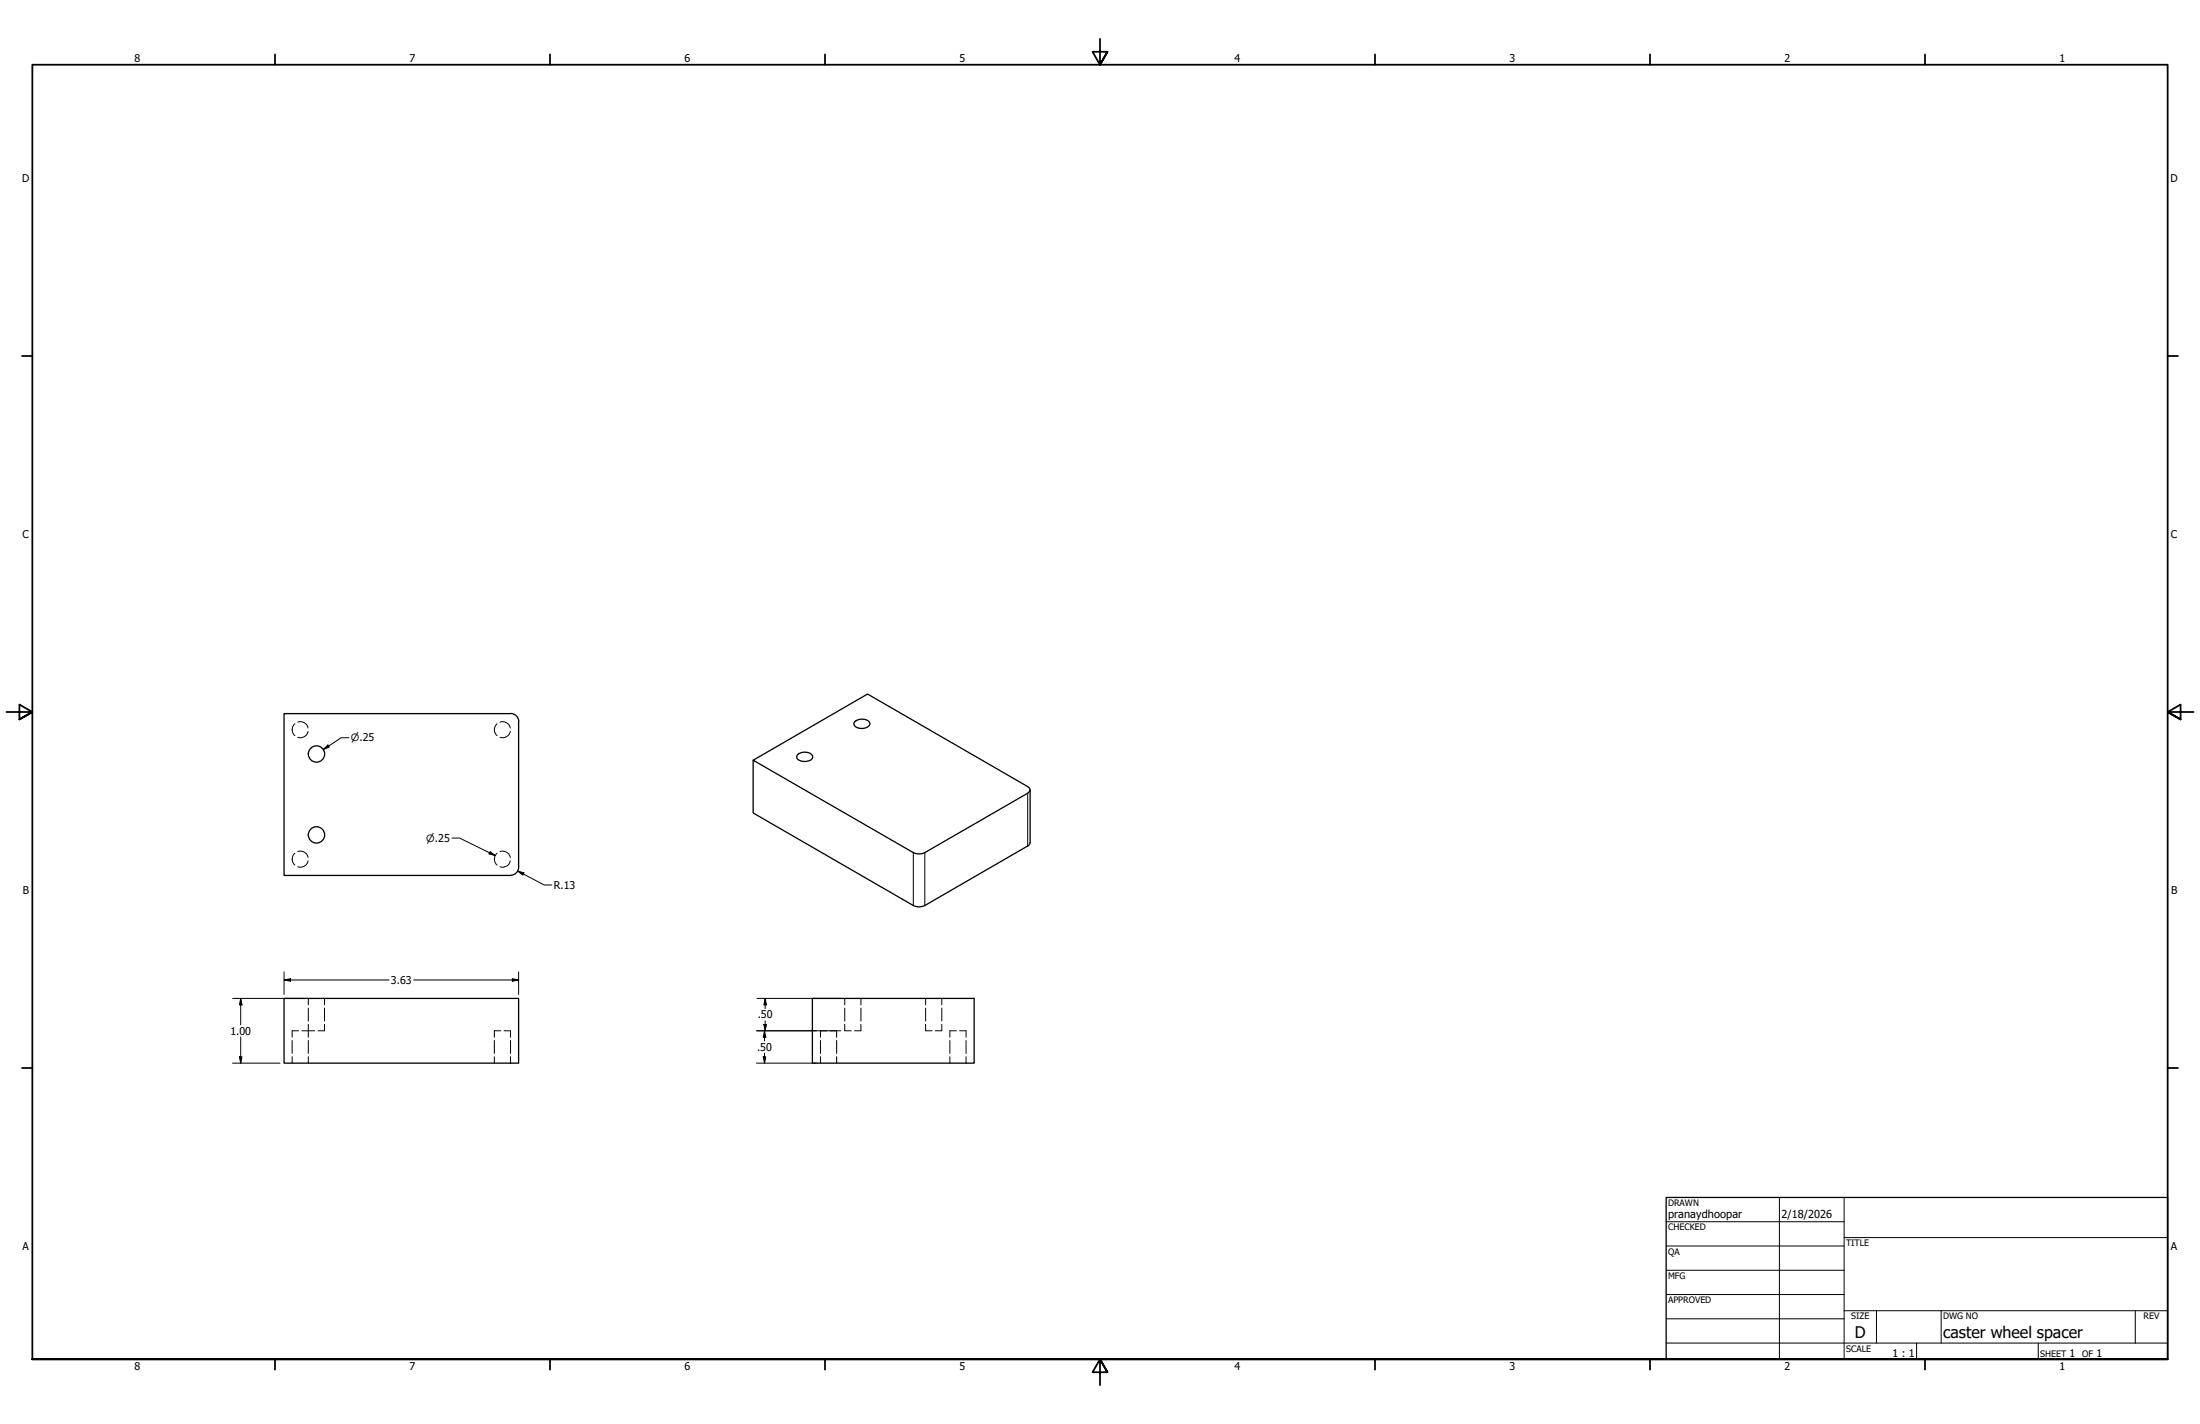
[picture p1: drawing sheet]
<svg xmlns="http://www.w3.org/2000/svg" width="864mm" height="559mm" viewBox="0 0 864 559" stroke-linecap="round" stroke-linejoin="round" font-family="sans-serif">
<!-- layer: Hidden (ANSI) -->
<g fill="none" stroke="#000" stroke-width=".39">
<path d="M115.8 284a3 3 0 0 0 0 4.7M116.9 283.4a2.97 2.97 0 0 1 4 2.3M120.9 287a2.97 2.97 0 0 1-4 2.3M195.1 284a3 3 0 0 0 0 4.7M196.3 283.4a2.97 2.97 0 0 1 4 2.3M200.3 287a2.97 2.97 0 0 1-4 2.3M115.8 334.8a3 3 0 0 0 0 4.7M116.9 334.2a2.97 2.97 0 0 1 4 2.3M120.9 337.8a2.97 2.97 0 0 1-4 2.3M195.1 334.8a3 3 0 0 0 0 4.7M196.3 334.2a2.97 2.97 0 0 1 4 2.3M200.3 337.8a2.97 2.97 0 0 1-4 2.3"/>
<path d="M121 391.8v2.5M121 395.6v5.1M127.4 391.8v2.5M127.4 395.6v5.1M331.6 391.8v2.5M331.6 395.6v5.1M337.9 391.8v2.5M337.9 395.6v5.1M363.3 391.8v2.5M363.3 395.6v5.1M369.7 391.8v2.5M369.7 395.6v5.1"/>
<path d="M114.7 408.3v5.1M114.7 414.7v2.5M117.2 404.5h-2.5v2.5M118.5 404.5h5.1M121 402v5M121 408.3v5.1M121 414.7v2.5M127.4 402v2.5h-2.6M194.1 408.3v5.1M194.1 414.7v2.5M196.6 404.5h-2.5v2.5M197.9 404.5h2.5v2.5"/>
<path d="M200.4 408.3v5.1M200.4 414.7v2.5M322.1 408.3v5.1M322.1 414.7v2.5M324.6 404.5h-2.5v2.5M325.9 404.5h2.5v2.5M328.4 408.3v5.1M328.4 414.7v2.5M331.6 402v2.5h2.5M337.9 402v2.5h-2.5M363.3 402v2.5h2.6M369.7 402v2.5h-2.5"/>
<path d="M372.9 408.3v5.1M372.9 414.7v2.5M375.4 404.5h-2.5v2.5M376.7 404.5h2.5v2.5M379.2 408.3v5.1M379.2 414.7v2.5"/>
</g>
<!-- layer: Visible (ANSI) -->
<g fill="none" stroke="#000" stroke-width=".51">
<path d="M200.4 280a3.2 3.2 0 0 1 3.2 3.2M200.4 280h-88.9v63.5h88.9M203.6 283.2v57.1a3.1 3.1 0 0 1-3.2 3.2M295.7 298.3l44.9-25.9 62.8 36.3a1.38 1.38 0 0 1 .9 1.3 1.38 1.38 0 0 1-.9 1.3l-40.4 23.3a5.1 5.1 0 0 1-4.5 0zM295.7 298.3v20.7l62.8 36.3a5.1 5.1 0 0 0 4.5 0l40.9-23.7 .5-.9v-20.8M313 296.2a4.2 4.2 0 0 1 6 .3 1.75 1.75 0 0 1-1.8 2.1 4.2 4.2 0 0 1-4.4-1.1zM335.5 283.3a4.2 4.2 0 0 1 5.9 .2 1.77 1.77 0 0 1-1.7 2.2 3.2 3.2 0 0 1-4.5-1.9zM111.5 391.8h92.1v25.4h-92.1zM318.9 391.8h63.5v25.4h-63.5z"/>
<circle cx="124.2" cy="295.9" r="3.2"/>
<circle cx="124.2" cy="327.6" r="3.2"/>
</g>
<!-- layer: Visible Narrow (ANSI) -->
<path d="M403.4 311.3v20.7M358.5 334.6v20.7M363 334.6v20.7" fill="none" stroke="#000" stroke-width=".39"/>
<!-- layer: Border (ANSI) -->
<g fill="none" stroke="#000" stroke-width=".7">
<path d="M431.8 15.2v10.2l-2.9-5.1h5.8l-2.9 5.1 2.9-5.1M107.9 21.3v4.1M215.9 21.3v4.1M323.8 21.3v4.1M539.8 21.3v4.1M647.7 21.3v4.1M755.6 21.3v4.1M8.6 139.7h4.1M850.9 139.7h4.1M2.5 279.4h10.2l-5.1-2.9v5.8l5.1-2.9-5.1 2.9M861.1 279.4h-10.2l5.1-2.9v5.8l-5.1-2.9 5.1 2.9M8.6 419.1h4.1"/>
<path d="M850.9 419.1h4.1M12.7 533.4v-508h838.2v508h-838.2h838.2M107.9 533.4v4.1M215.9 533.4v4.1M323.8 533.4v4.1M434.7 538.5l-2.9-5.1 2.9 5.1h-5.8l2.9-5.1v10.2M539.8 533.4v4.1M647.7 533.4v4.1M755.6 533.4v4.1"/>
</g>
<!-- layer: Title (ANSI) -->
<g fill="none" stroke="#000" stroke-width=".39">
<path d="M654 479.4h69.9M698.5 469.9v63.5M723.9 469.9v63.5M654 488.9h69.9M654 498.5h69.9M723.9 485.6h127M654 508h69.9M654 517.5h69.9M723.9 514.3h127M736.6 514.3v12.7M762 514.3v12.7M838.2 514.3v12.7"/>
<path d="M654 527h196.9M752.3 527v6.4M800.1 527v6.4"/>
</g>
<path d="M654 469.9h196.9v63.5h-196.9z" fill="none" stroke="#000" stroke-width=".51"/>
<!-- layer: Dimension (ANSI) -->
<g fill="none" stroke="#000" stroke-width=".39">
<path d="M126.9 294.1l1.8-1.7 .5 .8zM137 289.5h-3.1l-7 4.6M177.4 328.9h3l14 6.8M192.4 334.2l2 1.5-2.4-.6zM203.2 341.8l2.5 .7-.5 .9zM203.2 341.8l10.4 5.5h3M91.3 391.8h28.1M94.5 391.8l.5 2.5h-1zM94.5 391.8v10.3M111.5 384.6l2.5-.6v1.1zM111.5 384.6h41.2M111.5 381.4v8.8"/>
<path d="M162.4 384.6h41.2M201.1 384l2.5 .6-2.5 .5zM203.6 381.4v8.8M297.2 391.8h32.8M300.4 391.8l.5 2.5h-1.1zM300.4 391.8v4M91.3 417.2h18.6M94 414.7h1l-.5 2.5zM94.5 406.9v10.3M296.9 417.2h23.6M296.9 404.5h33.1M299.6 414.7h1l-.5 2.5z"/>
<path d="M299.8 402h1.1l-.5 2.5zM300.1 404.5l.5 2.5h-1zM300.1 404.5v4M300.1 413.3v3.9M300.4 400.6v3.9"/>
</g>
<path d="M126.9 294.1l1.8-1.7 .5 .8zM192.4 334.2l2 1.5-2.4-.6zM203.2 341.8l2.5 .7-.5 .9zM94.5 391.8l.5 2.5h-1zM111.5 384.6l2.5-.6v1.1zM201.1 384l2.5 .6-2.5 .5zM300.4 391.8l.5 2.5h-1.1zM94 414.7h1l-.5 2.5zM299.6 414.7h1l-.5 2.5zM299.8 402h1.1l-.5 2.5zM300.1 404.5l.5 2.5h-1z" fill="#000"/>
<g font-size="6.3">
<text x="728.1" y="524.9">D</text>
<text x="762.8" y="525">caster wheel spacer</text>
</g>
<g font-size="4.3">
<text x="654.8" y="477.8">pranaydhoopar</text>
<text x="699.3" y="478">2/18/2026</text>
</g>
<g font-size="4.2">
<text x="52.8" y="24.4">8</text>
<text x="160.8" y="24.4">7</text>
<text x="268.7" y="24.4">6</text>
<text x="376.7" y="24.4">5</text>
<text x="484.6" y="24.4">4</text>
<text x="592.6" y="24.4">3</text>
<text x="700.5" y="24.4">2</text>
<text x="808.5" y="24.4">1</text>
<text x="8.8" y="71.4">D</text>
<text x="852" y="71.4">D</text>
<text x="8.9" y="211.1">C</text>
<text x="852.2" y="211.1">C</text>
<text x="9" y="350.8">B</text>
<text x="217.4" y="348.8">R.13</text>
<text x="852.2" y="350.8">B</text>
<text x="153.5" y="386.1">3.63</text>
<text x="297.4" y="399.7">.50</text>
<text x="90.4" y="406">1.00</text>
<text x="297.2" y="412.4">.50</text>
<text x="8.9" y="490.5">A</text>
<text x="852.2" y="490.5">A</text>
<text x="742.9" y="532.6">1 : 1</text>
<text x="812.4" y="532.6">1</text>
<text x="823" y="532.6">1</text>
<text x="52.8" y="537.5">8</text>
<text x="160.8" y="537.5">7</text>
<text x="268.7" y="537.5">6</text>
<text x="376.7" y="537.5">5</text>
<text x="484.6" y="537.5">4</text>
<text x="592.6" y="537.5">3</text>
<text x="700.5" y="537.5">2</text>
<text x="808.5" y="537.5">1</text>
</g>
<g font-size="3.9">
<text x="137.7" y="291">⌀.25</text>
<text x="167.3" y="330.3">⌀.25</text>
</g>
<g font-size="3.5">
<text x="654.8" y="473.2">DRAWN</text>
<text x="654.8" y="482.8">CHECKED</text>
<text x="724.7" y="488.9">TITLE</text>
<text x="654.8" y="492.3">QA</text>
<text x="654.8" y="501.8">MFG</text>
<text x="654.8" y="511.4">APPROVED</text>
<text x="726.7" y="517.7">SIZE</text>
<text x="762.8" y="517.7">DWG NO</text>
<text x="841.4" y="517.7">REV</text>
<text x="724.7" y="530.4">SCALE</text>
<text x="800.9" y="532.6">SHEET</text>
<text x="817.4" y="532.6">OF</text>
</g>
</svg>
